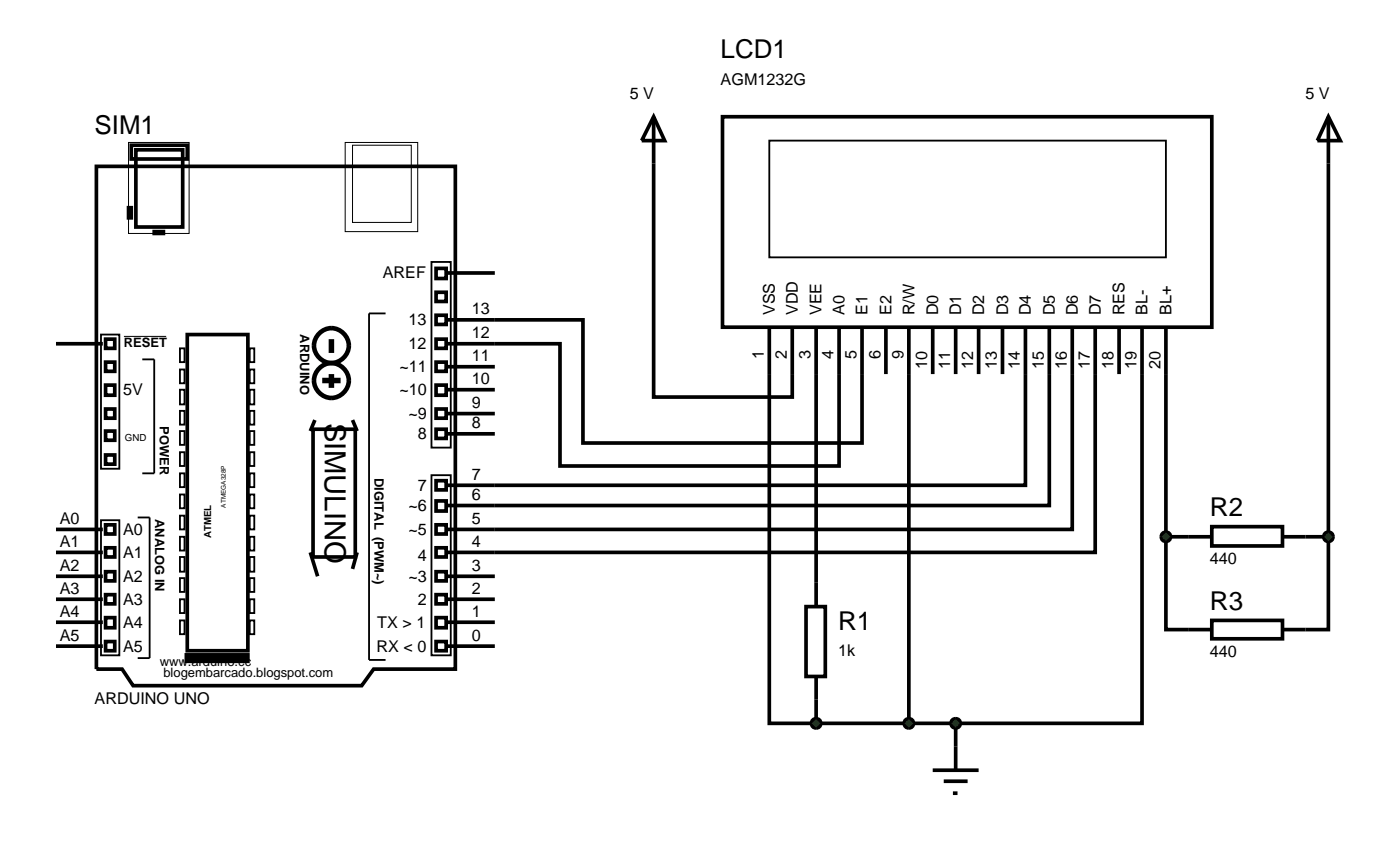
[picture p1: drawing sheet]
<svg xmlns="http://www.w3.org/2000/svg" width="152mm" height="91mm" viewBox="0 0 152 91" stroke-linecap="round" stroke-linejoin="round" font-family="sans-serif">
<g fill="none" stroke="#000" stroke-width=".4">
<path d="M10.5 18.1h39.1v54.7h-8.9l-1.3 1.8h-24.9l-1.2-1.8h-2.8zM14.3 15.8h6.1v1.5h-6.1zM14.8 16.3h5.1v8.4h-5.1zM71.2 12.7v30.5h15.1v-7.6M71.2 12.7l1.2 2.6h-2.5zM78.7 12.7h53.3v22.9h-53.3zM144.7 17.8v40.6M6.1 37.4h5.1M11.5 39.4h1v1h-1zM11.5 36.9h1v1h-1zM14 22.6h.3v1.1h-.3zM16.8 25.2h1v.2h-1z"/>
<path d="M20.4 36.4h6.6v34.4h-6.6zM47.5 29.2h1.1v1.1h-1.1zM47.5 34.3h1.1v1h-1.1zM47.5 36.9h1.1v1h-1.1zM47.5 39.4h1.1v1h-1.1zM47.5 31.8h1.1v1h-1.1zM48.8 34.8h14.7v13.4h30.4v-12.6M48.8 39.9h5.1M48.8 29.7h5.1M83.8 35.6v43.1h5.1M88.9 35.6v30.4M91.4 35.6v15.1h-30.4v-13.3h-12.2"/>
<path d="M96.5 35.6v5.1M99 35.6v43.1M101.6 35.6v5.1M104.1 35.6v5.1M106.6 35.6v5.1M109.2 35.6v5.1M111.7 35.6v17.2h-62.9M114.3 35.6v19.4h-65.5M116.8 35.6v22h-68M119.3 35.6v24.5h-70.5M121.9 35.6v5.1M124.4 35.6v43.1h-20.3"/>
<path d="M127 35.6v22.8M6.1 57.6h5.1M11.5 44.5h1v1h-1zM11.5 49.5h1v1h-1zM11.5 57.1h1v1h-1zM11.5 59.6h1v1h-1zM11.5 46.9h1v1h-1zM11.5 41.9h1v1.1h-1zM34.1 46.7h4.6v13.9h-4.6zM34.3 45.7l-.5 1.2M38.4 45.7l.5 1.2M47.5 41.9h1.1v1.1h-1.1z"/>
<path d="M47.5 44.5h1.1v1h-1.1zM47.5 52.3h1.1v1h-1.1zM47.5 54.5h1.1v1.1h-1.1zM47.5 57.1h1.1v1h-1.1zM47.5 59.6h1.1v1h-1.1zM47.5 46.7h1.1v1h-1.1zM48.8 47.2h5.1M48.8 45h5.1M48.8 42.4h5.1M127 58.4v10.1h2.5M127 58.4h2.5M142.2 58.4h2.5"/>
<path d="M144.7 58.4v10.1h-2.5M6.1 70.3h5.1M6.1 67.7h5.1M6.1 65.2h5.1M6.1 62.7h5.1M6.1 60.1h5.1M11.5 62.2h1v1h-1zM11.5 64.7h1v1h-1zM11.5 67.2h1v1.1h-1zM11.5 69.8h1v1h-1zM33.8 60.1l.8 2.6M38.9 60.1l-.5 1.8"/>
<path d="M47.5 62.2h1.1v1h-1.1zM47.5 64.7h1.1v1h-1.1zM47.5 67.2h1.1v1.1h-1.1zM47.5 69.8h1.1v1h-1.1zM48.8 70.3h5.1M48.8 67.7h5.1M48.8 65.2h5.1M48.8 62.7h5.1M87.8 66h2.1v7.6h-2.1zM88.9 73.6v5.1M88.9 78.7h15.2M104.1 78.7v5.1"/>
<path d="M101.6 83.8h5M102.8 85h2.6M103.8 86.3h.5"/>
</g>
<g fill="none" stroke="#000" stroke-width=".2">
<path d="M83.8 15.3h43.2v12.7h-43.2zM11 36.4h2v14.6h-2zM15.5 39.1h1.3v12.4h-1.3M19.6 37.9h.5v1.5h-.5zM27.2 37.9h.5v1.5h-.5zM42 34.1h-1.8v37.7h1.8M47 28.5h2.1v20.2h-2.1zM11 56.6h2v14.7h-2zM15 56.3h1.3v15.3h-1.3M19.6 40.2h.5v1.5h-.5zM19.6 42.4h.5v1.6h-.5zM19.6 44.7h.5v1.5h-.5z"/>
<path d="M19.6 46.9h.5v1.5h-.5zM19.6 49.2h.5v1.5h-.5zM19.6 51.5h.5v1.5h-.5zM19.6 53.8h.5v1.5h-.5zM19.6 56.1h.5v1.5h-.5zM19.6 58.4h.5v1.5h-.5zM27.2 40.2h.5v1.5h-.5zM27.2 42.4h.5v1.6h-.5zM27.2 44.7h.5v1.5h-.5zM27.2 46.9h.5v1.5h-.5zM27.2 49.2h.5v1.5h-.5zM27.2 51.5h.5v1.5h-.5z"/>
<path d="M27.2 53.8h.5v1.5h-.5zM27.2 56.1h.5v1.5h-.5zM27.2 58.4h.5v1.5h-.5zM47 51.7h2.1v19.6h-2.1zM19.6 60.6h.5v1.6h-.5zM19.6 62.9h.5v1.5h-.5zM19.6 65.2h.5v1.5h-.5zM19.6 67.5h.5v1.5h-.5zM27.2 60.6h.5v1.6h-.5zM27.2 62.9h.5v1.5h-.5zM27.2 65.2h.5v1.5h-.5zM27.2 67.5h.5v1.5h-.5z"/>
</g>
<g fill="none" stroke="#000" stroke-width=".5">
<circle cx="36.1" cy="37.6" r="1.89"/>
<circle cx="36.1" cy="41.4" r="1.89"/>
</g>
<path d="M36.1 36.9v1.5M35.1 41.4h2M36.1 40.7v1.5" fill="none" stroke="#000" stroke-width=".6" stroke-linecap="butt"/>
<path d="M14 15.5h6.6v9.9h-6.6zM37.6 15.5h7.9v9.7h-7.9zM38.4 15.8h6.4v8.4h-6.4zM13.5 36.6h4.6" fill="none" stroke="#000" stroke-width=".11"/>
<path d="M20.1 71.6h7.1" fill="none" stroke="#000" stroke-width="1.1" stroke-linecap="butt"/>
<g fill="#004000" stroke="#000" stroke-width=".4">
<path d="M88.6 78.3l.3-.1-.5 .5 .1-.3zM88.9 78.2l.3 .1 .1 .1 .1 .3zM88.9 79.2l.5-.5-.1 .3-.1 .1zM88.4 78.7l.5 .5-.3-.1-.1-.1z"/>
<path d="M98.7 78.3l.3-.1-.5 .5 .1-.3zM99 78.2l.3 .1 .1 .1 .1 .3zM99.5 78.7l-.1 .3-.1 .1-.3 .1zM98.5 78.7l.5 .5-.3-.1-.1-.1z"/>
<path d="M103.8 78.3l.3-.1-.5 .5 .1-.3zM104.1 78.2l.3 .1 .1 .1 .1 .3zM104.6 78.7l-.1 .3-.1 .1-.3 .1zM103.6 78.7l.5 .5-.3-.1-.1-.1z"/>
</g>
<g fill="#004000">
<path d="M88.9 78.2l.5 .5-.5 .5-.5-.5z"/>
<path d="M99 78.2l.5 .5-.5 .5-.5-.5z"/>
<path d="M103.6 78.7l.5-.5 .5 .5-.5 .5z"/>
</g>
<path d="M129.5 58.4h2.5M132 57.3h7.7v2.1h-7.7zM139.7 58.4h2.5M129.5 68.5h2.5M132 67.5h7.7v2h-7.7zM139.7 68.5h2.5" fill="none" stroke="#000" stroke-width=".4"/>
<path d="M126.7 58l.3-.1-.5 .5 .1-.3zM127 57.9l.3 .1 .1 .1 .1 .3zM127.5 58.4l-.1 .3-.1 .1-.3 .1zM126.5 58.4l.5 .5-.3-.1-.1-.1z" fill="#004000" stroke="#000" stroke-width=".4"/>
<path d="M127 57.9l.5 .5-.5 .5-.5-.5z" fill="#004000"/>
<path d="M144.7 12.7l1.3 2.6h-2.5zM144.7 12.7v5.1" fill="none" stroke="#000" stroke-width=".4"/>
<path d="M144.4 58l.3-.1-.5 .5 .1-.3zM144.7 57.9l.3 .1 .1 .1 .1 .3zM145.2 58.4l-.1 .3-.1 .1-.3 .1zM144.2 58.4l.5 .5-.3-.1-.1-.1z" fill="#004000" stroke="#000" stroke-width=".4"/>
<path d="M144.7 57.9l.5 .5-.5 .5-.5-.5z" fill="#004000"/>
<text font-size="3.2" x="35.4" y="46" transform="rotate(90 35.4 46)">SIMULINO</text>
<g font-size="2.8">
<text x="78.5" y="6.4">LCD1</text>
<text x="10.3" y="14.6">SIM1</text>
<text x="131.8" y="56.2">R2</text>
<text x="91.3" y="68.6">R1</text>
<text x="131.8" y="66.4">R3</text>
</g>
<g font-size="1.8">
<text x="68.6" y="10.8">5 V</text>
<text x="78.5" y="9.2">AGM1232G</text>
<text x="142.2" y="10.8">5 V</text>
<text x="41.7" y="30.3">AREF</text>
<text x="44.5" y="35.4">13</text>
<text x="51.4" y="34.2">13</text>
<text x="84.4" y="34.3" transform="rotate(-90 84.4 34.3)">VSS</text>
<text x="86.9" y="34.3" transform="rotate(-90 86.9 34.3)">VDD</text>
<text x="89.5" y="34.3" transform="rotate(-90 89.5 34.3)">VEE</text>
<text x="92" y="34.3" transform="rotate(-90 92 34.3)">A0</text>
<text x="94.5" y="34.3" transform="rotate(-90 94.5 34.3)">E1</text>
<text x="97.1" y="34.3" transform="rotate(-90 97.1 34.3)">E2</text>
<text x="99.6" y="34.3" transform="rotate(-90 99.6 34.3)">R/W</text>
<text x="102.2" y="34.3" transform="rotate(-90 102.2 34.3)">D0</text>
<text x="104.7" y="34.3" transform="rotate(-90 104.7 34.3)">D1</text>
<text x="107.2" y="34.3" transform="rotate(-90 107.2 34.3)">D2</text>
<text x="109.8" y="34.3" transform="rotate(-90 109.8 34.3)">D3</text>
<text x="112.3" y="34.3" transform="rotate(-90 112.3 34.3)">D4</text>
<text x="114.9" y="34.3" transform="rotate(-90 114.9 34.3)">D5</text>
<text x="117.4" y="34.3" transform="rotate(-90 117.4 34.3)">D6</text>
<text x="119.9" y="34.3" transform="rotate(-90 119.9 34.3)">D7</text>
<text x="122.5" y="34.3" transform="rotate(-90 122.5 34.3)">RES</text>
<text x="125" y="34.3" transform="rotate(-90 125 34.3)">BL-</text>
<text x="127.6" y="34.3" transform="rotate(-90 127.6 34.3)">BL+</text>
<text x="43.5" y="40.5">~11</text>
<text x="44.5" y="38">12</text>
<text x="51.4" y="41.8">10</text>
<text x="51.4" y="39.3">11</text>
<text x="51.4" y="36.8">12</text>
<text x="83.2" y="39.1" transform="rotate(-90 83.2 39.1)">1</text>
<text x="85.7" y="39.1" transform="rotate(-90 85.7 39.1)">2</text>
<text x="88.3" y="39.1" transform="rotate(-90 88.3 39.1)">3</text>
<text x="90.8" y="39.1" transform="rotate(-90 90.8 39.1)">4</text>
<text x="93.3" y="39.1" transform="rotate(-90 93.3 39.1)">5</text>
<text x="95.9" y="39.1" transform="rotate(-90 95.9 39.1)">6</text>
<text x="98.4" y="39.1" transform="rotate(-90 98.4 39.1)">9</text>
<text x="101" y="40.1" transform="rotate(-90 101 40.1)">10</text>
<text x="103.5" y="40.1" transform="rotate(-90 103.5 40.1)">11</text>
<text x="106" y="40.1" transform="rotate(-90 106 40.1)">12</text>
<text x="108.6" y="40.1" transform="rotate(-90 108.6 40.1)">13</text>
<text x="111.1" y="40.1" transform="rotate(-90 111.1 40.1)">14</text>
<text x="113.7" y="40.1" transform="rotate(-90 113.7 40.1)">15</text>
<text x="116.2" y="40.1" transform="rotate(-90 116.2 40.1)">16</text>
<text x="118.7" y="40.1" transform="rotate(-90 118.7 40.1)">17</text>
<text x="121.3" y="40.1" transform="rotate(-90 121.3 40.1)">18</text>
<text x="123.8" y="40.1" transform="rotate(-90 123.8 40.1)">19</text>
<text x="126.4" y="40.1" transform="rotate(-90 126.4 40.1)">20</text>
<text x="13.4" y="43">5V</text>
<text x="43.5" y="43">~10</text>
<text x="44.5" y="45.6">~9</text>
<text x="45.5" y="47.8">8</text>
<text x="51.4" y="46.6">8</text>
<text x="51.4" y="44.4">9</text>
<text x="45.5" y="53.4">7</text>
<text x="51.4" y="52.2">7</text>
<text x="6.5" y="59.5">A1</text>
<text x="6.5" y="57">A0</text>
<text x="13.4" y="58.2">A0</text>
<text x="44.5" y="55.6">~6</text>
<text x="44.5" y="58.2">~5</text>
<text x="51.4" y="59.5">4</text>
<text x="51.4" y="57">5</text>
<text x="51.4" y="54.4">6</text>
<text x="6.5" y="64.6">A3</text>
<text x="6.5" y="62.1">A2</text>
<text x="13.4" y="60.7">A1</text>
<text x="13.4" y="63.3">A2</text>
<text x="13.4" y="65.8">A3</text>
<text x="44.5" y="63.3">~3</text>
<text x="45.5" y="61">4</text>
<text x="45.5" y="65.8">2</text>
<text x="51.4" y="64.6">2</text>
<text x="51.4" y="62.1">3</text>
<text x="131.8" y="61.4">440</text>
<text x="6.5" y="69.7">A5</text>
<text x="6.5" y="67.1">A4</text>
<text x="13.4" y="68.3">A4</text>
<text x="13.4" y="70.9">A5</text>
<text x="41" y="70.9">RX &lt; 0</text>
<text x="41.1" y="68.3">TX &gt; 1</text>
<text x="51.4" y="69.7">0</text>
<text x="51.4" y="67.1">1</text>
<text x="91.3" y="71.4">1k</text>
<text x="131.8" y="71.5">440</text>
<text x="10.3" y="76.6">ARDUINO UNO</text>
</g>
<g font-size="1.4">
<text x="13.5" y="37.8">RESET</text>
<text x="32.7" y="36.4" transform="rotate(90 32.7 36.4)">ARDUINO</text>
<text x="17.4" y="46.4" transform="rotate(90 17.4 46.4)">POWER</text>
<text x="40.8" y="52" transform="rotate(90 40.8 52)">DIGITAL (PWM~)</text>
<text x="16.9" y="56.5" transform="rotate(90 16.9 56.5)">ANALOG IN</text>
<text x="17.4" y="72.5">www.arduino.cc</text>
<text x="17.8" y="73.7">blogembarcado.blogspot.com</text>
</g>
<g font-size="1.1">
<text x="13.6" y="48">GND</text>
<text x="23" y="58.6" transform="rotate(-90 23 58.6)">ATMEL</text>
</g>
<text font-size=".7" x="24.6" y="55.2" transform="rotate(-90 24.6 55.2)">ATMEGA328P</text>
</svg>
